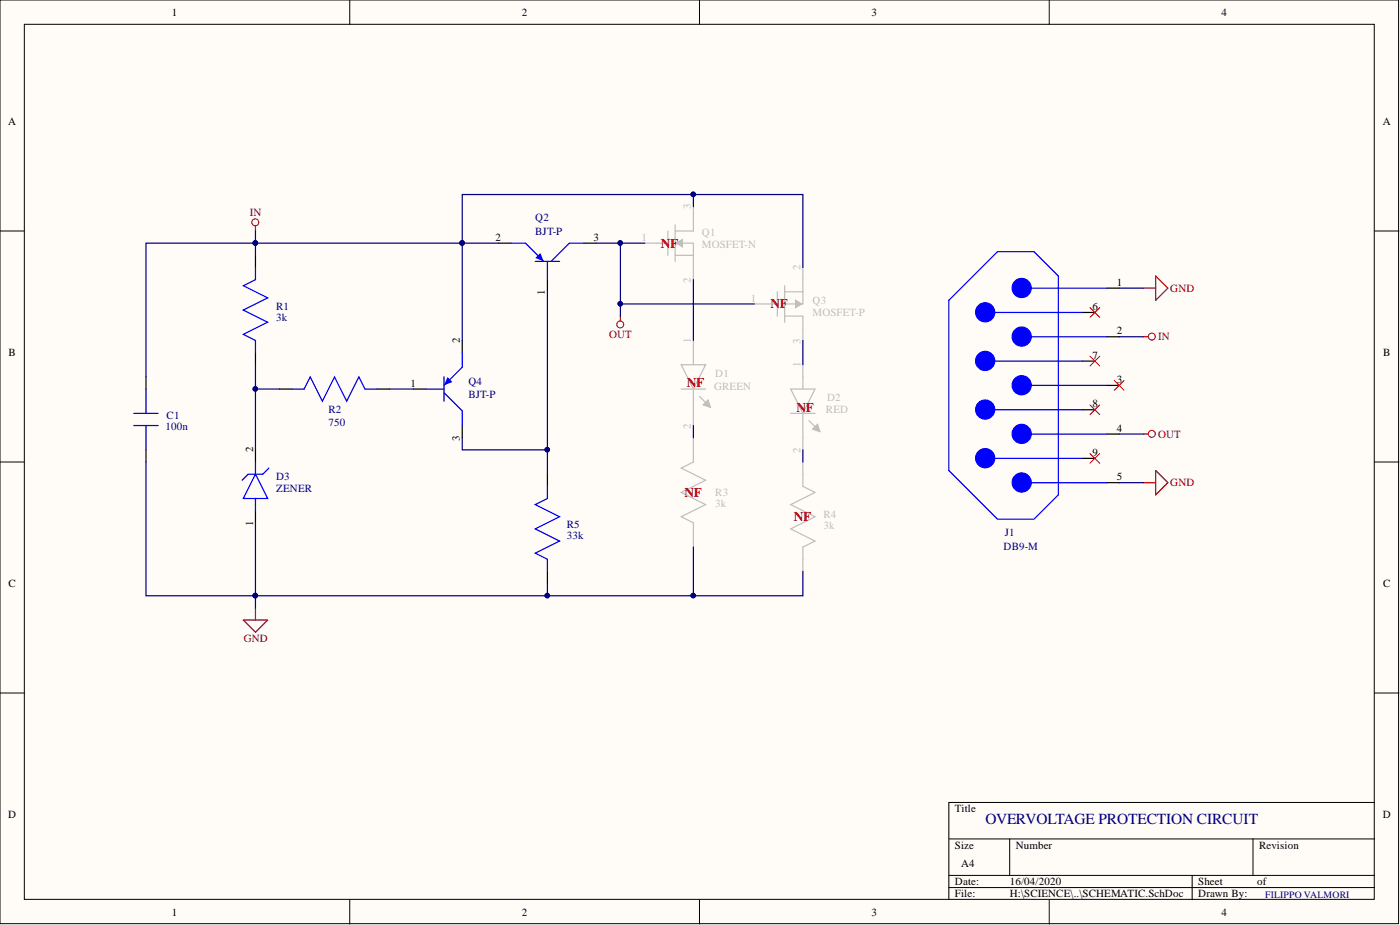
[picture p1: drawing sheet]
<svg xmlns="http://www.w3.org/2000/svg" width="292mm" height="193mm" viewBox="0 0 292 193" stroke-linecap="round" stroke-linejoin="round" font-family="sans-serif">
<g fill="#fffcf8" stroke="#000" stroke-width=".21">
<path d="M0 0h291.8v192.7h-291.8z"/>
<path d="M5.1 5.1h281.6v182.5h-281.6z"/>
</g>
<g fill="none" stroke="#000" stroke-width=".21">
<path d="M73 0v5.1M145.9 0v5.1M218.9 0v5.1M0 48.2h5.1M286.8 48.2h5.1M0 96.4h5.1M286.8 96.4h5.1M0 144.6h5.1M286.8 144.6h5.1M198 175h88.8M210.7 175v7.6M261.4 175v7.6"/>
<path d="M286.8 167.4h-88.8v20.3M73 187.7v5.1M145.9 187.7v5.1M198 182.6h88.8M198 185.2h88.8M218.9 187.7v5.1M248.7 182.6v5.1"/>
</g>
<path d="M134.5 50.7h4.8M139.3 48.2v5.1M140.9 50.7h3.8v7.6M140.9 46.9v7.6M140.9 53.3h3.8M144.7 43.1v5.1h-3.8" fill="none" stroke="#bfbebc" stroke-width=".25"/>
<path d="M141.1 50.7l1.3-.7v1.5z" fill="#bfbebc"/>
<path d="M141.1 50.7l1.3-.7v1.5zM167.5 76.1v5.1M165 81.2h5.1l-2.6 5zM165 86.2h5.1M167.5 86.2v7.6M168.8 87.8l1.3 1.2" fill="none" stroke="#bfbebc" stroke-width=".25"/>
<path d="M169.5 89.5l1.1-1 .5 1.5z" fill="#bfbebc"/>
<path d="M142.1 76.1h5.1l-2.5 5.1zM144.7 71v5.1M142.1 81.2h5.1M144.7 81.2v7.6M145.9 82.7l1.3 1.3M169.5 89.5l1.1-1 .5 1.5z" fill="none" stroke="#bfbebc" stroke-width=".25"/>
<path d="M146.7 84.5l1-1.1 .5 1.6z" fill="#bfbebc"/>
<path d="M146.7 84.5l1-1.1 .5 1.6z" fill="none" stroke="#bfbebc" stroke-width=".25"/>
<path d="M30.5 78.6v2.6M96.4 71v2.6M30.5 93.8v2.6M53.3 93.8v2.6M86.3 81.2h2.5M96.4 88.8v2.5M53.3 106.5v2.6" fill="none" stroke="#000" stroke-width=".25"/>
<path d="M92.6 78.6v5.1M96.4 73.6v3l-3.8 3.8M27.9 86.2h5.1M27.9 88.8h5.1M30.5 81.2v5M30.5 88.8v5M53.3 98.9l2.5 5.1h-5zM53.3 96.4v2.5M56.1 97.7l-1.3 1.2h-3l-1.3 1.3M88.8 81.2h3.8M96.4 85.7v3.1M53.3 104v2.5" fill="none" stroke="#00f" stroke-width=".25"/>
<path d="M93.4 78.9l.8 .7-1.3 .6z" fill="#00f"/>
<path d="M106.6 50.7h3l3.9 3.8M111.7 54.5h5.1M114.2 54.5v3.8M118.8 50.7h3M93.4 78.9l.8 .7-1.3 .6zM92.6 81.9l3.8 3.8" fill="none" stroke="#00f" stroke-width=".25"/>
<path d="M104.1 50.7h2.5M114.2 58.3v2.6M121.8 50.7h2.6" fill="none" stroke="#000" stroke-width=".25"/>
<path d="M111.9 53.8l.8-.8 .5 1.3z" fill="#00f"/>
<path d="M53.3 55.8v2.5l-2.5 1.3 5 2.5-5 2.6 5 2.5-5 2.6 2.5 1.2v2.6M111.9 53.8l.8-.8 .5 1.3zM118.8 50.7l-3.8 3.8M60.9 81.2h2.6l1.2-2.6 2.6 5.1 2.5-5.1 2.5 5.1 2.6-5.1 1.2 2.6h2.6M114.2 101.5v2.5l-2.5 1.3 5.1 2.5-5.1 2.5 5.1 2.6-5.1 2.5 2.5 1.3v2.5" fill="none" stroke="#00f" stroke-width=".25"/>
<path d="M53.3 53.3v2.5M53.3 73.6v2.5M58.4 81.2h2.5M78.7 81.2h2.5M114.2 98.9v2.6M114.2 119.2v2.5" fill="none" stroke="#000" stroke-width=".25"/>
<path d="M163.7 59.6v7.6M167.5 55.8v7.6h-3.8M157.4 63.4h4.8M162.2 60.9v5M163.7 65.9h3.8v5.1M163.7 60.9h3.8M144.7 91.3v5.1l-2.6 1.3 5.1 2.5-5.1 2.5 5.1 2.6-5.1 2.5 2.6 1.3v5M167.5 96.4v5.1l2.6 1.2-5.1 2.6 5.1 2.5-5.1 2.5 5.1 2.6-2.6 1.2v5.1" fill="none" stroke="#bfbebc" stroke-width=".25"/>
<path d="M166 62.6l1.3 .8-1.3 .8z" fill="#bfbebc"/>
<path d="M166 62.6l1.3 .8-1.3 .8z" fill="none" stroke="#bfbebc" stroke-width=".25"/>
<path d="M53.3 47.2v1M241.1 57.6l2.6 2.5-2.6 2.5zM129.4 65.9v1.1M238.6 60.1h2.5M238.6 70.3h1M238.6 90.5h1M241.1 98.2l2.6 2.5-2.6 2.5zM238.6 100.7h2.5M50.8 129.4h5l-2.5 2.5zM53.3 126.8v2.6" fill="none" stroke="#800000" stroke-width=".25"/>
<g fill="none" stroke="#800000" stroke-width=".21">
<circle cx="53.3" cy="46.4" r=".72"/>
<circle cx="129.4" cy="67.7" r=".72"/>
<circle cx="240.3" cy="70.2" r=".72"/>
<circle cx="240.3" cy="90.5" r=".72"/>
</g>
<g fill="#00f" stroke="#00f" stroke-width=".25">
<circle cx="213.2" cy="60.1" r="1.99"/>
<circle cx="205.5" cy="65.1" r="1.99"/>
<circle cx="213.2" cy="70.2" r="1.99"/>
<circle cx="213.2" cy="80.4" r="1.99"/>
<circle cx="213.2" cy="90.5" r="1.99"/>
<circle cx="205.5" cy="75.3" r="1.99"/>
<circle cx="205.5" cy="85.4" r="1.99"/>
<circle cx="213.2" cy="100.7" r="1.99"/>
<circle cx="205.5" cy="95.6" r="1.99"/>
</g>
<path d="M198 62.6l10.1-10.1h7.6l5.1 5.1v45.6l-5.1 5.1h-7.6l-10.1-10.1zM205.6 65.2h20.3M205.6 75.3h20.3M213.2 60.1h17.8M213.2 70.3h17.8M205.6 85.5h20.3M205.6 95.6h20.3M213.2 80.4h17.8M213.2 90.5h17.8M213.2 100.7h17.8" fill="none" stroke="#00f" stroke-width=".25"/>
<path d="M225.9 65.2h2.5M225.9 75.3h2.5M231 60.1h2.5M231 70.3h2.5M225.9 85.5h2.5M225.9 95.6h2.5M231 80.4h2.5M231 90.5h2.5M231 100.7h2.5" fill="none" stroke="#000" stroke-width=".25"/>
<path d="M227.4 64.2l2 2M227.4 74.3l2 2M229.4 64.2l-2 2M229.4 74.3l-2 2M232.5 79.4l2 2M234.5 79.4l-2 2M227.4 84.5l2 2M227.4 94.6l2 2M229.4 84.5l-2 2M229.4 94.6l-2 2" fill="none" stroke="#f00" stroke-width=".21"/>
<g fill="none" stroke="#000080" stroke-width=".25">
<path d="M53.3 53.3v-2.6h-22.8v27.9M53.3 48.2v2.5h43.1v20.3M124.4 50.7h10.1M129.4 50.7v12.7h28M144.7 43.1v-2.5h-48.3v10.1h7.7M144.7 40.6h22.8v15.2M144.7 58.3v12.7M53.3 76.1v5.1h5.1M114.2 60.9v38M129.4 63.4v2.5M167.5 71v5.1M233.5 60.1h5.1"/>
<path d="M233.5 70.3h5.1M30.5 96.4v27.9h83.7v-2.6M53.3 81.2v12.6M81.2 81.2h5.1M96.4 91.3v2.5h17.8M144.7 88.8v2.5M167.5 93.8v2.6M233.5 90.5h5.1M53.3 109.1v17.7M144.7 114.1v10.2h-30.5M167.5 119.2v5.1h-22.8M233.5 100.7h5.1"/>
</g>
<g fill="#000080" stroke="#000080" stroke-width=".21">
<circle cx="53.3" cy="50.7" r=".47"/>
<circle cx="96.4" cy="50.7" r=".47"/>
<circle cx="114.2" cy="93.8" r=".47"/>
<circle cx="129.4" cy="50.7" r=".47"/>
<circle cx="144.6" cy="40.5" r=".47"/>
<circle cx="129.4" cy="63.4" r=".47"/>
<circle cx="144.6" cy="124.2" r=".47"/>
<circle cx="114.2" cy="124.2" r=".47"/>
<circle cx="53.3" cy="124.2" r=".47"/>
<circle cx="53.3" cy="81.1" r=".47"/>
</g>
<text font-size="3.2" fill="#000080" x="205.6" y="171.8">OVERVOLTAGE PROTECTION CIRCUIT</text>
<g font-size="2.8" fill="#f00">
<text x="137.9" y="51.7">N</text>
<text x="139.8" y="51.7">F</text>
<text x="160.7" y="64.3">N</text>
<text x="162.7" y="64.3">F</text>
<text x="143.3" y="80.8">NF</text>
<text x="166.2" y="85.9">NF</text>
<text x="142.8" y="103.7">NF</text>
<text x="165.7" y="108.7">NF</text>
</g>
<g font-size="2.3">
<text x="35.9" y="3.3">1</text>
<text x="108.9" y="3.3">2</text>
<text x="181.8" y="3.3">3</text>
<text x="254.8" y="3.3">4</text>
<text x="1.7" y="26.1">A</text>
<text x="288.5" y="26.1">A</text>
<text x="103.4" y="50.2">2</text>
<text x="123.9" y="50.2">3</text>
<text x="233" y="59.6">1</text>
<text x="113.7" y="61.5" transform="rotate(-90 113.7 61.5)">1</text>
<text x="227.9" y="64.7">6</text>
<text x="95.9" y="71.5" transform="rotate(-90 95.9 71.5)">2</text>
<text x="233" y="69.8">2</text>
<text x="1.8" y="74.3">B</text>
<text x="227.9" y="74.8">7</text>
<text x="288.6" y="74.3">B</text>
<text x="85.6" y="80.7">1</text>
<text x="233" y="79.9">3</text>
<text x="227.9" y="85">8</text>
<text x="52.8" y="94.4" transform="rotate(-90 52.8 94.4)">2</text>
<text x="95.9" y="92" transform="rotate(-90 95.9 92)">3</text>
<text x="227.9" y="95.1">9</text>
<text x="233" y="90">4</text>
<text x="233" y="100.2">5</text>
<text x="52.8" y="109.7" transform="rotate(-90 52.8 109.7)">1</text>
<text x="1.8" y="122.5">C</text>
<text x="288.6" y="122.5">C</text>
<text x="1.7" y="170.7">D</text>
<text x="199.2" y="169.4">Title</text>
<text x="288.5" y="170.7">D</text>
<text x="199.2" y="177">Size</text>
<text x="211.9" y="177">Number</text>
<text x="262.7" y="177">Revision</text>
<text x="199.2" y="184.7">Date:</text>
<text x="200.5" y="180.8">A4</text>
<text x="210.7" y="184.7">16/04/2020</text>
<text x="250" y="184.7">Sheet</text>
<text x="262.3" y="184.7">of</text>
<text x="35.9" y="191">1</text>
<text x="108.9" y="191">2</text>
<text x="181.8" y="191">3</text>
<text x="199.2" y="187.2">File:</text>
<text x="210.7" y="187.2">H:\SCIENCE\..\SCHEMATIC.SchDoc</text>
<text x="250" y="187.2">Drawn By:</text>
<text x="254.8" y="191">4</text>
</g>
<g font-size="2.3" fill="#800000">
<text x="52.1" y="45.1">IN</text>
<text x="244.2" y="60.9">GND</text>
<text x="127.1" y="70.5">OUT</text>
<text x="241.6" y="71">IN</text>
<text x="241.6" y="91.3">OUT</text>
<text x="244.2" y="101.5">GND</text>
<text x="50.8" y="133.9">GND</text>
</g>
<g font-size="2.3" fill="#000080">
<text x="111.7" y="46.2">Q2</text>
<text x="111.7" y="49">BJT-P</text>
<text x="57.6" y="64.7">R1</text>
<text x="57.6" y="67">3k</text>
<text x="97.7" y="80.4">Q4</text>
<text x="97.7" y="82.9">BJT-P</text>
<text x="34.5" y="89.8">100n</text>
<text x="34.8" y="87.5">C1</text>
<text x="68.5" y="86.2">R2</text>
<text x="68.5" y="88.8">750</text>
<text x="57.6" y="100.2">D3</text>
<text x="57.6" y="102.7">ZENER</text>
<text x="118.3" y="110.1">R5</text>
<text x="118.3" y="112.4">33k</text>
<text x="209.6" y="111.9">J1</text>
<text x="209.4" y="114.6">DB9-M</text>
</g>
<g font-size="2.3" fill="#bfbebc">
<text x="144.2" y="43.6" transform="rotate(-90 144.2 43.6)">3</text>
<text x="133.8" y="50.2">1</text>
<text x="146.4" y="49.2">Q1</text>
<text x="146.4" y="51.7">MOSFET-N</text>
<text x="144.2" y="59" transform="rotate(-90 144.2 59)">2</text>
<text x="167" y="56.3" transform="rotate(-90 167 56.3)">2</text>
<text x="156.7" y="62.9">1</text>
<text x="169.5" y="63.4">Q3</text>
<text x="169.5" y="65.9">MOSFET-P</text>
<text x="144.2" y="71.5" transform="rotate(-90 144.2 71.5)">1</text>
<text x="167" y="71.7" transform="rotate(-90 167 71.7)">3</text>
<text x="167" y="76.6" transform="rotate(-90 167 76.6)">1</text>
<text x="149" y="81.4">GREEN</text>
<text x="149.2" y="78.6">D1</text>
<text x="172.6" y="83.7">D2</text>
<text x="144.2" y="89.5" transform="rotate(-90 144.2 89.5)">2</text>
<text x="172.3" y="86.2">RED</text>
<text x="167" y="94.5" transform="rotate(-90 167 94.5)">2</text>
<text x="149.2" y="103.5">R3</text>
<text x="149.2" y="105.8">3k</text>
<text x="171.8" y="108.1">R4</text>
<text x="171.8" y="110.3">3k</text>
</g>
<text font-size="2" fill="#000080" x="264" y="187.3">FILIPPO VALMORI</text>
</svg>
